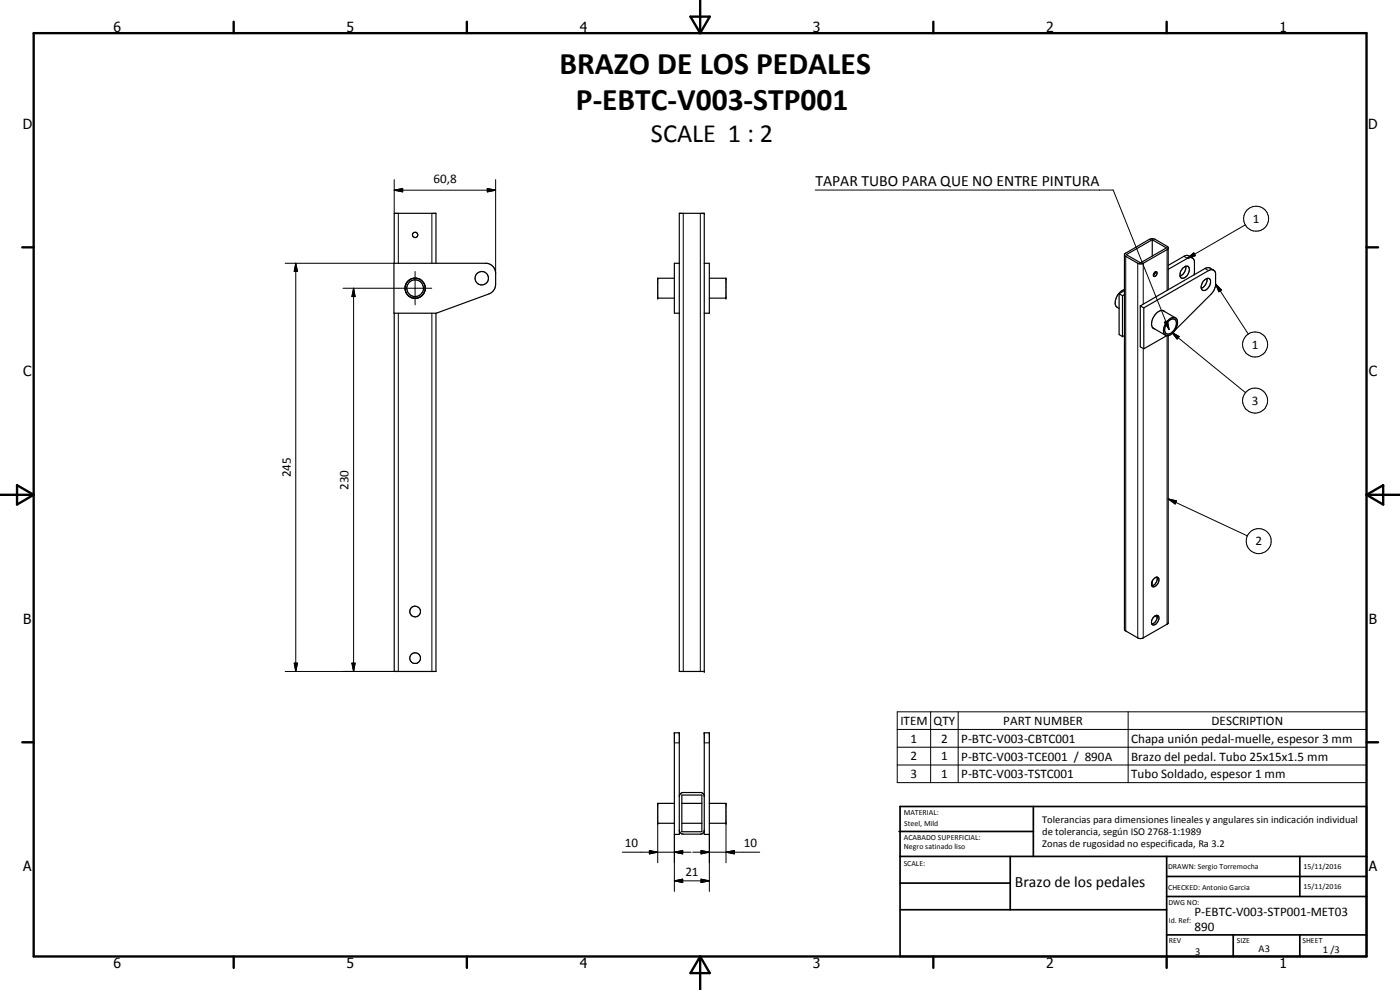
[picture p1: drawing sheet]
<svg xmlns="http://www.w3.org/2000/svg" width="420mm" height="297mm" viewBox="0 0 420 297" stroke-linecap="round" stroke-linejoin="round" font-family="sans-serif">
<g fill="none" stroke="#000" stroke-width=".35">
<path d="M118.2 79h27.9a3 3 0 0 1 2.6 3v3.3a3.1 3.1 0 0 1-1.9 2.9l-15.9 5.8h-12.7zM118.3 79v-15h12.5v15M203.9 79h-1.5v15h1.5M203.9 64h7.5v137.5h-7.5zM211.4 79h1.5v15h-1.5M338 76.4l7.8-4.5 4.2 2.5-7.7 4.5zM342.1 78.8h.2M345.8 71.9v4.9M350.6 79.6l4.9-2.8 .6-.2 .7 .2 1.2 .7 .4 .6-.1 4.4M350.6 74.5l-.3 .4-7.6 4.3-1.3-.2-3.8-2.2-.1-.3M355.9 79.9a2.87 2.87 0 0 1-1.8 2.9M357.8 77.4l-.6-.1-.8 .2-5.8 3.3"/>
<path d="M118.3 94v107.5h12.5v-107.5M121.6 86.4l.2 1.3M121.6 86v.9l.2 .8M121.8 85.2l-.1 .4M121.8 87.7a3.1 3.1 0 0 0 3.5 1.8M121.9 85.2l-.3 .9M122.3 84.5l-.4 .7M123.3 83.7l-.8 .5M123.3 83.7l-1.1 .8-.4 .7M123.7 83.6l-.4 .1M124.5 83.4l1.2 .3M125.7 83.7l.7 .4"/>
<path d="M125.8 83.7l-1.7-.2-.8 .2M125.8 83.7l.6 .4M126.4 84.1l.4 .3M126.8 84.4l.4 .7M126.8 84.4l.2 .4M127.2 85.1l.3 .8M127.3 85l.3 .9v.8M127.5 87.5a3.1 3.1 0 0 1-5.3 .9M127.6 87.1l-.9 1.5-1 .7M127.6 86.3l-.1 .9M202.4 83.5h-5v6h5M212.9 83.5h5v6h-5"/>
<path d="M335.9 88.1l1 .6M335.9 88.1v12.3l1 .6M336.9 88.7v12.3M337.5 87.2l-1.6 .9M337.5 88.4l-.6 .3M337.5 86.9a4 4 0 0 0-2.6 5l1 .6M342.2 91.8l1.1 .6M342.2 91.8v12.3l1.1 .5M343.3 92.4v12.2M346 98.4l3.8 2.2M346.6 81.7a.48 .48 0 0 1 .7 0 .48 .48 0 0 1-.2 .7l-.5 .6-.4-.2-.1-.4zM346.7 81.6l-.2 .7-.4 .3"/>
<path d="M349 93.2l3.8 2.2M349.5 93.5a1.71 1.71 0 0 0-2.6 .7 3.4 3.4 0 0 0-.8 4.3l.4 .2M350.4 96.3a1.78 1.78 0 0 1 2.8-.5 3.9 3.9 0 0 1-3.1 4.9 1.77 1.77 0 0 1-.7-2.7zM350.6 86.9v-12.6l-.2-.3-3.7-2.2-1.3-.1-7.9 4.5v112.6l.2 .4 4 2.3 .5 .1 .7-.1 7.7-4.6v-86.2M350.7 96.4a1.28 1.28 0 0 1 1.7-.6 1.28 1.28 0 0 1 .6 1.7 2.93 2.93 0 0 1-2.8 2.7 1.96 1.96 0 0 1-.2-3zM355 80.4a1.04 1.04 0 0 1 1.4-.5 1.04 1.04 0 0 1 .5 1.4 2.18 2.18 0 0 1-2.5 2.1 2.48 2.48 0 0 1 .6-3zM361.6 83.9a.95 .95 0 0 1 .9-.4 .95 .95 0 0 1 .8 .6 2.54 2.54 0 0 1-2.3 3 1.84 1.84 0 0 1 .1-2.7zM362.2 83.6a2.96 2.96 0 0 1-1.7 2.9M364.2 81.1l-1.5-.8-1.1 .3-19.4 11.2M364.2 81.1l-.7-.2-.8 .3-19.4 11.2M364.2 81.1l.4 .3 .2 .7v3.4a4.4 4.4 0 0 1-1.4 2.8l-10.8 10.8M337.5 100.7l-.6 .3"/>
<path d="M350.2 100.7l-6.9 3.9M345.8 174.3v1.5M346.4 173.5l.8-.4a1.61 1.61 0 0 1-.3 2.7 .73 .73 0 0 1-.9 .3 .73 .73 0 0 1-.4-.8l.1-.8zM347.2 173.1a2.09 2.09 0 0 1-1.5 2.7M346.4 185a.79 .79 0 0 1 1.4 .1 1.91 1.91 0 0 1-1.9 2.4 1.86 1.86 0 0 1 .5-2.5zM346.6 184.8l.7 .4M347.2 184.6a2.13 2.13 0 0 1-1.5 2.6M202.4 219.9h1.5v30.5h-1.5zM211.4 219.9h1.5v30.5h-1.5zM204.6 238.5h6v11.1h-6zM211.4 238.7l-.5-.7-.4-.2h-5.7l-.7 .5-.2 .7M202.4 241h-5v6h5"/>
<path d="M203.9 249.1l.4 .9 .8 .3 5.4-.1 .4-.2 .5-.7M204.6 247h6M204.6 241h6M212.9 241h5v6h-5"/>
<circle cx="124.6" cy="70.5" r=".8"/>
<circle cx="124.6" cy="86.5" r="2.5"/>
<circle cx="144.6" cy="83.5" r="2.01"/>
<circle cx="124.6" cy="183.5" r="1.61"/>
<circle cx="124.6" cy="197.5" r="1.62"/>
</g>
<g fill="none" stroke="#000" stroke-width=".3">
<path d="M118.3 57.1l2.6-.5v1zM118.3 57.1h30.4M118.3 53.9v10.1M146.3 56.6l2.4 .5-2.4 .5zM148.7 53.9v28.1M244.7 57h89.4l16.7 41.8M85.6 79h32.6M88.8 79l.5 2.4h-1zM88.8 79v122.5M119.5 64v15M129.6 64v15M205.1 64v137.5"/>
<path d="M210.2 64v137.5M337.9 76.9v112.4M341.4 79v112.4M343.1 79v12.2M350.3 74.9v12.2M355.3 76.9l1.1 .6M356.4 77.5l1.9-1.6 .5 .8zM373.7 67.5l-17.3 10M102.9 86.5h26.7M106.1 86.5l.5 2.5h-1zM106.1 86.5v115M119.5 94v107.5h-33.9"/>
<path d="M124.6 81.4v10.1M129.6 94v107.5M349.5 96.7l.9-.3 .4 2.4zM351.7 99.7l2.2 1.3-.6 .7zM351.7 99.7l22.1 18.1M361.6 80.6l1.1 .6M364.8 85.2l1.8 1.8-.8 .5zM364.8 85.2l9.8 15M343.1 104.6v86.8M350.3 100.7v86.6M350.6 149.7l2.5 .6-.4 .9zM350.6 149.7l23.7 11.1"/>
<path d="M88.3 199h1l-.5 2.5zM105.6 199h1l-.5 2.5zM269.3 213.6h140.8v21.2h-140.8zM269.3 218.9h140.8M279.3 213.6v21.2M287.6 213.6v21.2M338.6 213.6v21.2M202.4 222.9h1.5M211.4 222.9h1.5M269.3 224.2h140.8M269.3 229.5h140.8M186.8 255.7h20.6"/>
<path d="M194.9 255.2l2.5 .5-2.5 .5zM197.4 247v11.9M202.4 255.7l2.5-.5v1zM202.4 250.4v17.1M207.9 255.7h20.1M210.4 255.2l2.5 .5-2.5 .5zM212.9 250.4v17.1M217.9 255.7l2.5-.5v1zM217.9 247v11.9M202.4 264.3l2.5-.5v1zM202.4 264.3h10.5M210.4 263.8l2.5 .5-2.5 .5z"/>
<circle cx="377" cy="65.6" r="3.7"/>
<circle cx="376.7" cy="103.4" r="3.8"/>
<circle cx="376.7" cy="120.2" r="3.8"/>
<circle cx="377.8" cy="162.3" r="3.8"/>
</g>
<g fill="#000">
<circle cx="211.4" cy="64" r=".18"/>
<circle cx="197.4" cy="89.5" r=".18"/>
<circle cx="197.4" cy="83.5" r=".18"/>
<circle cx="217.9" cy="83.5" r=".18"/>
<circle cx="217.9" cy="89.5" r=".18"/>
<circle cx="202.4" cy="219.9" r=".18"/>
<circle cx="203.9" cy="219.9" r=".18"/>
<circle cx="211.4" cy="201.5" r=".18"/>
<circle cx="211.4" cy="219.9" r=".18"/>
<circle cx="212.9" cy="219.9" r=".18"/>
<circle cx="197.4" cy="241" r=".18"/>
<circle cx="197.4" cy="247" r=".18"/>
<circle cx="217.9" cy="247" r=".18"/>
<circle cx="217.9" cy="241" r=".18"/>
</g>
<g fill="none" stroke="#000" stroke-width=".71">
<path d="M10.1 9.9h400v277.1h-400zM70.1 6.5v3.4M140.1 6.5v3.4M207.2 5h5.8l-2.9 4.9zM210.1 0v9.9M280.1 6.5v3.4M350.1 6.5v3.4M6.7 74.2h3.4M410.1 74.2h3.5M.1 148.5h10M5.1 145.6l5 2.9-5 2.9zM410.1 148.5h10"/>
<path d="M410.1 148.5l5-2.9v5.8zM6.7 222.7h3.4M410.1 222.7h3.5M70.1 287v3.4M140.1 287v3.4M210.1 287v10M210.1 287l2.9 5h-5.8zM280.1 287v3.4M350.1 287v3.4"/>
</g>
<g fill="none" stroke="#000" stroke-width=".51">
<path d="M269.8 249.5h40.3M270.1 242h140v45h-140zM270.1 257h140M303.2 257v16M310.1 242v15M350.1 257v30M390.1 257v12M270.1 265h33.1M270.1 273h80M350.1 269h60M350.1 263h60M350.1 280.5h60"/>
<path d="M370.1 280.5v6.5M390.1 280.5v6.5"/>
</g>
<g fill="#000">
<path d="M118.3 57.1l2.6-.5v1zM146.3 56.6l2.4 .5-2.4 .5zM356.4 77.5l1.9-1.6 .5 .8zM88.8 79l.5 2.4h-1zM106.1 86.5l.5 2.5h-1zM349.5 96.7l.9-.3 .4 2.4zM364.8 85.2l1.8 1.8-.8 .5zM351.7 99.7l2.2 1.3-.6 .7zM350.6 149.7l2.5 .6-.4 .9zM88.3 199h1l-.5 2.5zM105.6 199h1l-.5 2.5zM194.9 255.2l2.5 .5-2.5 .5z"/>
<path d="M202.4 255.7l2.5-.5v1zM210.4 255.2l2.5 .5-2.5 .5zM217.9 255.7l2.5-.5v1zM202.4 264.3l2.5-.5v1zM210.4 263.8l2.5 .5-2.5 .5z"/>
</g>
<g font-size="9.4">
<text x="167.9" y="22.4">BRAZO DE LOS PEDALES</text>
<text x="172.8" y="33.1">P-EBTC-V003-STP001</text>
</g>
<text font-size="7.9" x="195.4" y="42.6">SCALE 1 : 2</text>
<g font-size="4.7">
<text x="244.7" y="55.9">TAPAR TUBO PARA QUE NO ENTRE PINTURA</text>
<text x="304.6" y="266.2">Brazo de los pedales</text>
</g>
<g font-size="4.2">
<text x="34" y="9.6">6</text>
<text x="104" y="9.6">5</text>
<text x="174" y="9.6">4</text>
<text x="244" y="9.6">3</text>
<text x="314" y="9.6">2</text>
<text x="384" y="9.6">1</text>
<text x="6.8" y="38.7">D</text>
<text x="410.6" y="38.7">D</text>
<text x="7" y="112.9">C</text>
<text x="410.8" y="112.9">C</text>
<text x="7" y="187.1">B</text>
<text x="410.8" y="187.1">B</text>
<text x="7" y="261.4">A</text>
<text x="410.8" y="261.4">A</text>
<text x="34" y="290.4">6</text>
<text x="104" y="290.4">5</text>
<text x="174" y="290.4">4</text>
<text x="244" y="290.4">3</text>
<text x="314" y="290.4">2</text>
<text x="384" y="290.4">1</text>
</g>
<g font-size="3.9">
<text x="130.1" y="55">60,8</text>
<text x="376" y="66.9">1</text>
<text x="375.7" y="104.6">1</text>
<text x="375.7" y="121.5">3</text>
<text x="87.2" y="143.3" transform="rotate(-90 87.2 143.3)">245</text>
<text x="104.6" y="147" transform="rotate(-90 104.6 147)">230</text>
<text x="376.8" y="163.6">2</text>
<text x="270.2" y="217.5">ITEM</text>
<text x="280.2" y="217.5">QTY</text>
<text x="301.1" y="217.5">PART NUMBER</text>
<text x="363.6" y="217.5">DESCRIPTION</text>
<text x="273.3" y="222.8">1</text>
<text x="282.4" y="222.8">2</text>
<text x="288.5" y="222.8">P-BTC-V003-CBTC001</text>
<text x="339.5" y="222.9">Chapa unión pedal-muelle, espesor 3 mm</text>
<text x="273.3" y="228.1">2</text>
<text x="273.3" y="233.4">3</text>
<text x="282.4" y="228.1">1</text>
<text x="282.4" y="233.4">1</text>
<text x="288.5" y="228.3">P-BTC-V003-TCE001 / 890A</text>
<text x="288.5" y="233.4">P-BTC-V003-TSTC001</text>
<text x="339.5" y="228.2">Brazo del pedal. Tubo 25x15x1.5 mm</text>
<text x="339.5" y="233.5">Tubo Soldado, espesor 1 mm</text>
<text x="187.6" y="254.2">10</text>
<text x="223.3" y="254.2">10</text>
<text x="205.7" y="262.8">21</text>
<text x="358.5" y="275">P-EBTC-V003-STP001-MET03</text>
<text x="358.5" y="279.4">890</text>
</g>
<g font-size="3.1">
<text x="312.7" y="246.8">Tolerancias para dimensiones lineales y angulares sin indicación individual</text>
<text x="312.7" y="250.4">de tolerancia, según ISO 2768-1:1989</text>
<text x="312.7" y="254">Zonas de rugosidad no especificada, Ra 3.2</text>
<text x="358.7" y="286.4">3</text>
<text x="377.7" y="285.6">A3</text>
<text x="397" y="285.9">1 /3</text>
</g>
<g font-size="2.4">
<text x="271.2" y="244.4">MATERIAL:</text>
<text x="271.3" y="252">ACABADO SUPERFICIAL:</text>
<text x="271.4" y="247.9">Steel, Mild</text>
<text x="271.3" y="254.6">Negro satinado liso</text>
<text x="271.2" y="259.7">SCALE:</text>
<text x="350.6" y="260.8">DRAWN: Sergio Torremocha</text>
<text x="391.2" y="260.6">15/11/2016</text>
<text x="350.6" y="267">CHECKED: Antonio Garcia</text>
<text x="391.2" y="266.7">15/11/2016</text>
<text x="350.6" y="271.4">DWG NO:</text>
<text x="350.8" y="276.9">Id. Ref:</text>
<text x="350.8" y="282.8">REV</text>
<text x="371.2" y="282.9">SIZE</text>
<text x="390.9" y="282.9">SHEET</text>
</g>
</svg>
